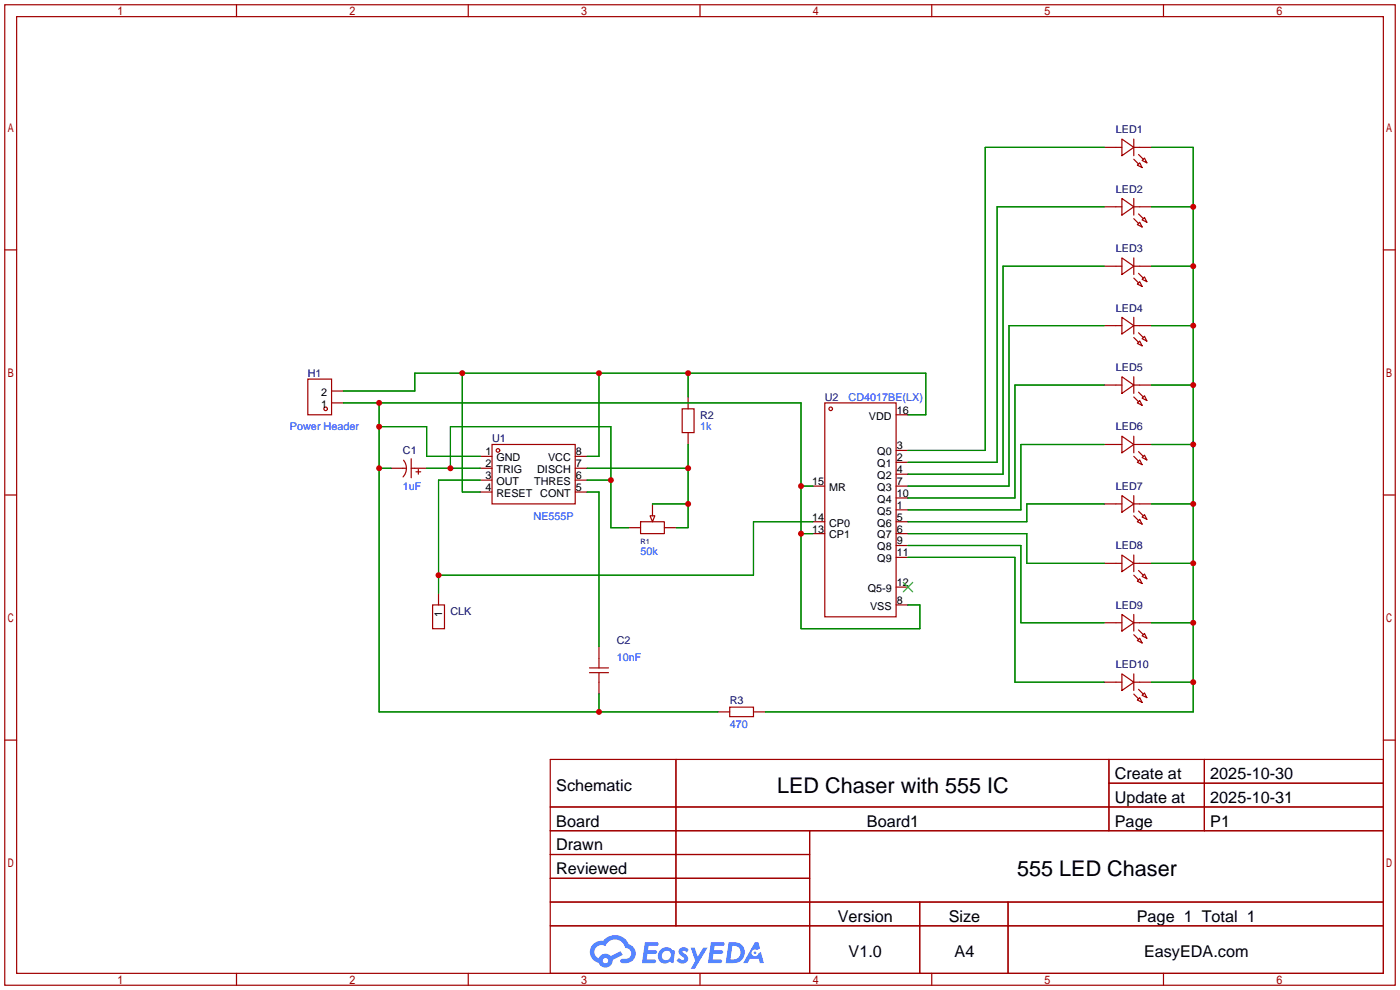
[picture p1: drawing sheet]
<svg xmlns="http://www.w3.org/2000/svg" width="299mm" height="212mm" viewBox="0 0 299 212" stroke-linecap="round" stroke-linejoin="round" font-family="sans-serif">
<g fill="none" stroke="#a10000" stroke-width=".25">
<path d="M1 1h297.2v209.6h-297.2zM3.6 3.6h292.1v204.4h-292.1zM50.5 1v2.6M100.1 1v2.6M149.6 1v2.6M199.1 1v2.6M248.7 1v2.6M1 53.4h2.6M295.7 53.4h2.5M1 105.8h2.6M295.7 105.8h2.5M1 158.2h2.6"/>
<path d="M295.7 158.2h2.5M117.6 162.3h178.1v45.7h-178.1zM117.6 172.5h178.1M117.6 177.5h178.1M144.5 162.3v35.6M173 177.5v30.5M237 162.3v15.2M237 167.4h58.7M257.4 162.3v15.2M117.6 182.6h55.4M117.6 192.8h178.1M117.6 187.7h55.4"/>
<path d="M117.6 197.9h178.1M196.6 192.8v15.2M215.4 192.8v15.2M50.5 208v2.6M100.1 208v2.6M149.6 208v2.6M199.1 208v2.6M248.7 208v2.6"/>
</g>
<g fill="#5487ff">
<path d="M145.3 202.7a1.3 1.3 0 0 1 1.9 .3l-.4 .6a.54 .54 0 0 0-.9-.2l.1 .2a1.34 1.34 0 0 1 .9 1.8 1.47 1.47 0 0 1-2.3-.1l.5-.6 .8 .5a.31 .31 0 0 0 .4-.3 .31 .31 0 0 0-.3-.4 1.12 1.12 0 0 1-.7-1.8z"/>
<path d="M147.6 202.5h.9l.6 2 1.2-2h.9l-2.7 4.6h-.9l1-1.7z"/>
<path d="M137.8 201.4h1.7a1.31 1.31 0 0 1 1.2 .2 .4 .4 0 0 1-.3 .5l-1.8 .1-.1 .9h1.6a.4 .4 0 0 1 .4 .4 .4 .4 0 0 1-.5 .4h-1.6l-.2 1.2h1.4a.46 .46 0 0 1 .5 0 .46 .46 0 0 1 .1 .5l-.4 .2h-2.6z"/>
<path d="M151.9 201.4h1.7a1.32 1.32 0 0 1 1.2 .2 .39 .39 0 0 1-.3 .5l-1.8 .1-.1 .9h1.6a.4 .4 0 0 1 .4 .4 .4 .4 0 0 1-.4 .4h-1.7l-.2 1.2h1.4a.46 .46 0 0 1 .5 0 .46 .46 0 0 1 .1 .5l-.4 .2h-2.6z"/>
<path d="M161.3 201.4h.8l.3 1.3-.6 .4a.75 .75 0 0 0-1.1 .3 .75 .75 0 0 0 .5 1 .75 .75 0 0 0 .9-.7l.5-.2 .6 2.3h-.8l-.3-.9h-1.8l-.5 .9h-1z"/>
<path d="M155.7 201.4l-.6 4.4h1.5a2.27 2.27 0 0 0 2.6-2.2 2.27 2.27 0 0 0-2.7-2.2zM156.5 202.1a1.5 1.5 0 0 1 1.8 1.6 1.5 1.5 0 0 1-1.9 1.4h-.3z"/>
<path d="M141.2 203a1.6 1.6 0 0 0-.3 2.3 1.6 1.6 0 0 0 2.3 .2l.7 .3 .3-2.4-.1-.3-.5-.1a1.58 1.58 0 0 0-2.4 0zM141.8 203.5a.98 .98 0 0 1 1.6 .4 .98 .98 0 0 1-1.1 1.3 .94 .94 0 0 1-.9-.7 .94 .94 0 0 1 .4-1z"/>
<path d="M126.8 201.8a2.37 2.37 0 0 0 1.1 4 1.54 1.54 0 0 0 1.8 1 1.54 1.54 0 0 0 1.2-1.6l2.2-1.1-.5-.8-2 1a1.57 1.57 0 0 0-2.7 .5 1.5 1.5 0 0 1-.7-2.1 1.5 1.5 0 0 1 2.2-.5 2.23 2.23 0 0 1 2.3-1.4 2.23 2.23 0 0 1 2 1.8 1.16 1.16 0 0 1 1.2 1.1 1.16 1.16 0 0 1-1.1 1.2h-.7a.47 .47 0 0 0-.5 .4 .47 .47 0 0 0 .4 .5 2.17 2.17 0 0 0 2.5-.9 2.17 2.17 0 0 0-.3-2.7l-.8-.4a3.2 3.2 0 0 0-5.5-.7l-1.1 .1zM128.8 205.3a.6 .6 0 0 1 1.2 0 .6 .6 0 0 1-1.2 0z"/>
<circle cx="161.4" cy="203.6" r=".28"/>
</g>
<g fill="none" stroke="#a10000" stroke-width=".25">
<path d="M236 31.5h3.8M239.8 29.7l2.5 1.8-2.5 1.8zM242.3 34l1 1.1M242.3 31.5h3.8M242.3 29.7v3.6M243.1 35.3l.5-.5 .5 1zM243.3 33l1 1M244.1 34.3l.5-.5 .5 1zM236 44.2h3.8M236 56.9h3.8M239.8 42.4l2.5 1.8-2.5 1.8zM239.8 55.1l2.5 1.8-2.5 1.8z"/>
<path d="M242.3 42.4v3.6M242.3 55.1v3.6M242.3 46.7l1 1.1M242.3 44.2h3.8M242.3 59.4l1 1.1M242.3 56.9h3.8M243.1 48l.5-.5 .5 1zM243.3 45.7l1 1M243.3 58.4l1 1M244.1 47l.5-.5 .5 1zM244.1 59.7l.5-.5 .5 1zM236 69.6h3.8"/>
<path d="M239.8 67.8l2.5 1.8-2.5 1.8zM242.3 67.8v3.6M242.3 72.1l1 1.1M242.3 69.6h3.8M243.1 60.7l.5-.5 .5 1zM243.1 73.4l.5-.5 .5 1zM243.3 71.1l1 1M244.1 72.4l.5-.5 .5 1zM65.8 81h5.1v7.6h-5.1zM70.9 86.1h2.5M70.9 83.6h2.5M86.3 98.3a2.74 2.74 0 0 1-.2 3.6"/>
<path d="M87.9 98v4.1M102.6 97.5h2.6M105.2 95h17.7v12.7h-17.7zM122.9 97.5h2.6M145.8 87.4h2.5v5.1h-2.5zM147.1 84.8v2.6M147.1 92.5v2.5M176.3 86.1h15.2v45.7h-15.2zM191.5 98.8h2.6M191.5 96.3h2.6M191.5 88.6h2.6M236 82.3h3.8"/>
<path d="M236 95h3.8M239.8 80.5l2.5 1.8-2.5 1.8zM239.8 93.2l2.5 1.8-2.5 1.8zM242.3 80.5v3.6M242.3 93.2v3.6M242.3 84.8l1 1.1M242.3 82.3h3.8M242.3 97.5l1 1.1M242.3 95h3.8M243.1 86.1l.5-.5 .5 1zM243.1 98.8l.5-.5 .5 1zM243.3 83.8l1 1"/>
<path d="M243.3 96.5l1 1M244.1 85.1l.5-.5 .5 1zM244.1 97.8l.5-.5 .5 1zM83.6 100.1h3.3M87.9 100.1h3.3M88.9 100.8h1M89.4 100.3v1M102.6 100.1h2.6M102.6 102.6h2.6M102.6 105.2h2.6M122.9 100.1h2.6M122.9 102.6h2.6"/>
<path d="M122.9 105.2h2.6M134.4 112.8h2.5M136.9 111.5h5.1v2.5h-5.1zM138.9 110.2h1.1l-.6 1.3zM139.4 107.7v2.5M142 112.8h2.5M173.7 103.9h2.6M173.7 111.5h2.6M173.7 114h2.6M191.5 103.9h2.6M191.5 111.5h2.6M191.5 114h2.6"/>
<path d="M191.5 119.1h2.6M191.5 116.6h2.6M191.5 109h2.6M191.5 106.4h2.6M191.5 101.3h2.6M236 107.7h3.8M239.8 105.9l2.5 1.8-2.5 1.8zM239.8 118.6l2.5 1.8-2.5 1.8zM242.3 105.9v3.6M242.3 118.6v3.6M242.3 110.2l1 1.1M242.3 107.7h3.8"/>
<path d="M243.1 111.5l.5-.5 .5 1zM243.3 109.2l1 1M244.1 110.5l.5-.5 .5 1zM92.5 129.3h2.5v5.1h-2.5zM93.7 126.7v2.6M128 138.2v4.5M191.5 129.3h2.6M191.5 125.5h2.6M236 120.4h3.8M236 133.1h3.8M239.8 131.3l2.5 1.8-2.5 1.8zM242.3 131.3v3.6"/>
<path d="M242.3 122.9l1 1.1M242.3 120.4h3.8M242.3 135.6l1 1.1M242.3 133.1h3.8M243.1 124.2l.5-.5 .5 1zM243.1 136.9l.5-.5 .5 1zM243.3 121.9l1 1M243.3 134.6l1 1M244.1 123.2l.5-.5 .5 1zM244.1 135.9l.5-.5 .5 1zM126 143.8h4M126 142.7h4"/>
<path d="M128 143.8v4.5M153.4 152.1h2.6M156 151.1h5v2.1h-5zM161 152.1h2.6M236 145.8h3.8M239.8 144l2.5 1.8-2.5 1.8zM242.3 144v3.6M242.3 148.3l1 1.1M242.3 145.8h3.8M243.1 149.6l.5-.5 .5 1zM243.3 147.3l1 1M244.1 148.6l.5-.5 .5 1z"/>
<circle cx="69.6" cy="87.4" r=".38"/>
<circle cx="106.4" cy="96.3" r=".38"/>
<circle cx="177.5" cy="87.4" r=".38"/>
</g>
<path d="M193 124.5l2.1 2M195.1 124.5l-2.1 2" fill="none" stroke="#3c3" stroke-width=".25"/>
<g fill="none" stroke="#008700" stroke-width=".25">
<path d="M236 31.5h-25.4v64.8h-16.5M246.1 31.5h8.9v120.6h-91.4M236 56.9h-21.6v44.4h-20.3M236 44.2h-22.9v54.6h-19M246.1 56.9h8.9M246.1 44.2h8.9M98.8 79.8v25.4h3.8M128 79.8v17.7h-2.5M147.1 79.8v5M236 69.6h-20.4v34.3h-21.5M246.1 69.6h8.9M73.4 83.6h15.2v-3.8h109.3v8.8h-3.8"/>
<path d="M73.4 86.1h97.8v48.3h25.4v-5.1h-2.5M81 91.2h10.2v6.3h11.4M81 86.1v66h72.4M147.1 95v17.8h-2.6M236 82.3h-19.1v24.1h-22.8M236 95h-17.8v14h-24.1M246.1 95h8.9M246.1 82.3h8.9M81 100.1h2.6M91.2 100.1h11.4M96.3 100.1v-8.9h34.3v21.6h3.8M102.6 102.6h-8.9v24.1"/>
<path d="M125.5 105.2h2.5v33M125.5 100.1h21.6M125.5 102.6h5.1M139.4 107.7h7.7M171.2 114h2.5M171.2 103.9h2.5M173.7 111.5h-12.7v11.4h-67.3M194.1 119.1h22.8v26.7h19.1M194.1 116.6h24.1v16.5h17.8M194.1 114h25.4v6.4h16.5M236 107.7h-16.5v3.8h-25.4M246.1 107.7h8.9"/>
<path d="M246.1 133.1h8.9M246.1 120.4h8.9M128 148.3v3.8M246.1 145.8h8.9"/>
</g>
<g fill="#c00">
<circle cx="147.1" cy="79.8" r=".63"/>
<circle cx="128" cy="79.8" r=".63"/>
<circle cx="98.8" cy="79.8" r=".63"/>
<circle cx="147.1" cy="100.1" r=".63"/>
<circle cx="147.1" cy="107.7" r=".63"/>
<circle cx="130.6" cy="102.6" r=".63"/>
<circle cx="96.3" cy="100.1" r=".63"/>
<circle cx="93.7" cy="122.9" r=".63"/>
<circle cx="255" cy="145.8" r=".63"/>
<circle cx="255" cy="133.1" r=".63"/>
<circle cx="255" cy="120.4" r=".63"/>
<circle cx="255" cy="107.7" r=".63"/>
<circle cx="255" cy="95" r=".63"/>
<circle cx="255" cy="82.3" r=".63"/>
<circle cx="255" cy="69.6" r=".63"/>
<circle cx="255" cy="56.9" r=".63"/>
<circle cx="255" cy="44.2" r=".63"/>
<circle cx="171.2" cy="114" r=".63"/>
<circle cx="171.2" cy="103.9" r=".63"/>
<circle cx="81" cy="86.1" r=".63"/>
<circle cx="81" cy="91.2" r=".63"/>
<circle cx="81" cy="100.1" r=".63"/>
<circle cx="128" cy="152.1" r=".63"/>
</g>
<g font-size="4.6">
<text x="166.1" y="169.4">LED Chaser with 555 IC</text>
<text x="217.4" y="187.2">555 LED Chaser</text>
</g>
<g font-size="3.5">
<text x="238.3" y="166.5">Create at</text>
<text x="258.7" y="166.5">2025-10-30</text>
<text x="118.9" y="169.1">Schematic</text>
<text x="238.3" y="171.6">Update at</text>
<text x="258.7" y="171.6">2025-10-31</text>
<text x="118.9" y="176.7">Board</text>
<text x="185.3" y="176.7">Board1</text>
<text x="238.3" y="176.7">Page</text>
<text x="258.7" y="176.7">P1</text>
<text x="118.9" y="181.8">Drawn</text>
<text x="118.9" y="186.8">Reviewed</text>
<text x="179.1" y="197">Version</text>
<text x="202.8" y="197">Size</text>
<text x="243" y="197">Page 1 Total 1</text>
<text x="181.4" y="204.6">V1.0</text>
<text x="204" y="204.6">A4</text>
<text x="244.5" y="204.6">EasyEDA.com</text>
</g>
<g font-size="2.3" fill="#000080">
<text x="238.5" y="28.5">LED1</text>
<text x="238.5" y="41.2">LED2</text>
<text x="238.5" y="53.9">LED3</text>
<text x="238.5" y="66.6">LED4</text>
<text x="65.8" y="80.6">H1</text>
<text x="238.5" y="79.3">LED5</text>
<text x="149.6" y="89.5">R2</text>
<text x="176.3" y="85.6">U2</text>
<text x="105.2" y="94.5">U1</text>
<text x="238.5" y="92">LED6</text>
<text x="86.1" y="97.1">C1</text>
<text x="238.5" y="104.7">LED7</text>
<text x="238.5" y="117.4">LED8</text>
<text x="96.3" y="131.4">CLK</text>
<text x="238.5" y="130.1">LED9</text>
<text x="131.8" y="137.7">C2</text>
<text x="238.5" y="142.8">LED10</text>
<text x="156" y="150.4">R3</text>
</g>
<g font-size="2.3">
<text x="68.6" y="87.1">1</text>
<text x="68.6" y="84.6">2</text>
<text x="185.7" y="89.7">VDD</text>
<text x="191.6" y="88.4">16</text>
<text x="103.7" y="97.3">1</text>
<text x="103.7" y="99.8">2</text>
<text x="106.1" y="98.6">GND</text>
<text x="106.1" y="101.1">TRIG</text>
<text x="114.8" y="101.1">DISCH</text>
<text x="117.1" y="98.6">VCC</text>
<text x="123.1" y="99.8">7</text>
<text x="123.1" y="97.3">8</text>
<text x="187.5" y="99.8">Q1</text>
<text x="187.5" y="97.3">Q0</text>
<text x="191.6" y="101.1">4</text>
<text x="191.6" y="98.6">2</text>
<text x="191.6" y="96">3</text>
<text x="103.7" y="102.4">3</text>
<text x="103.7" y="104.9">4</text>
<text x="106.1" y="103.7">OUT</text>
<text x="106.1" y="106.2">RESET</text>
<text x="114.2" y="103.7">THRES</text>
<text x="115.5" y="106.2">CONT</text>
<text x="123.1" y="104.9">5</text>
<text x="123.1" y="102.4">6</text>
<text x="173.6" y="103.7">15</text>
<text x="177.2" y="104.9">MR</text>
<text x="187.5" y="107.5">Q4</text>
<text x="187.5" y="104.9">Q3</text>
<text x="187.5" y="102.4">Q2</text>
<text x="191.6" y="106.2">10</text>
<text x="191.6" y="103.7">7</text>
<text x="173.6" y="111.3">14</text>
<text x="173.6" y="113.8">13</text>
<text x="177.2" y="112.5">CP0</text>
<text x="187.5" y="112.5">Q6</text>
<text x="187.5" y="110">Q5</text>
<text x="191.6" y="113.8">6</text>
<text x="191.6" y="111.3">5</text>
<text x="191.6" y="108.7">1</text>
<text x="177.2" y="115.1">CP1</text>
<text x="187.5" y="117.6">Q8</text>
<text x="187.5" y="115.1">Q7</text>
<text x="191.6" y="118.9">11</text>
<text x="191.6" y="116.4">9</text>
<text x="187.5" y="120.2">Q9</text>
<text x="191.6" y="125.2">12</text>
<text x="94.5" y="131.8" transform="rotate(-90 94.5 131.8)">1</text>
<text x="185.4" y="126.5">Q5-9</text>
<text x="186" y="130.3">VSS</text>
<text x="191.6" y="129.1">8</text>
</g>
<g font-size="2.3" fill="#00f">
<text x="181.4" y="85.6">CD4017BE(LX)</text>
<text x="62" y="92">Power Header</text>
<text x="149.6" y="92">1k</text>
<text x="86.1" y="104.7">1uF</text>
<text x="114" y="111">NE555P</text>
<text x="136.9" y="118.7">50k</text>
<text x="131.8" y="141.3">10nF</text>
<text x="156" y="155.5">470</text>
</g>
<text font-size="1.6" fill="#000080" x="136.9" y="116.3">R1</text>
</svg>
